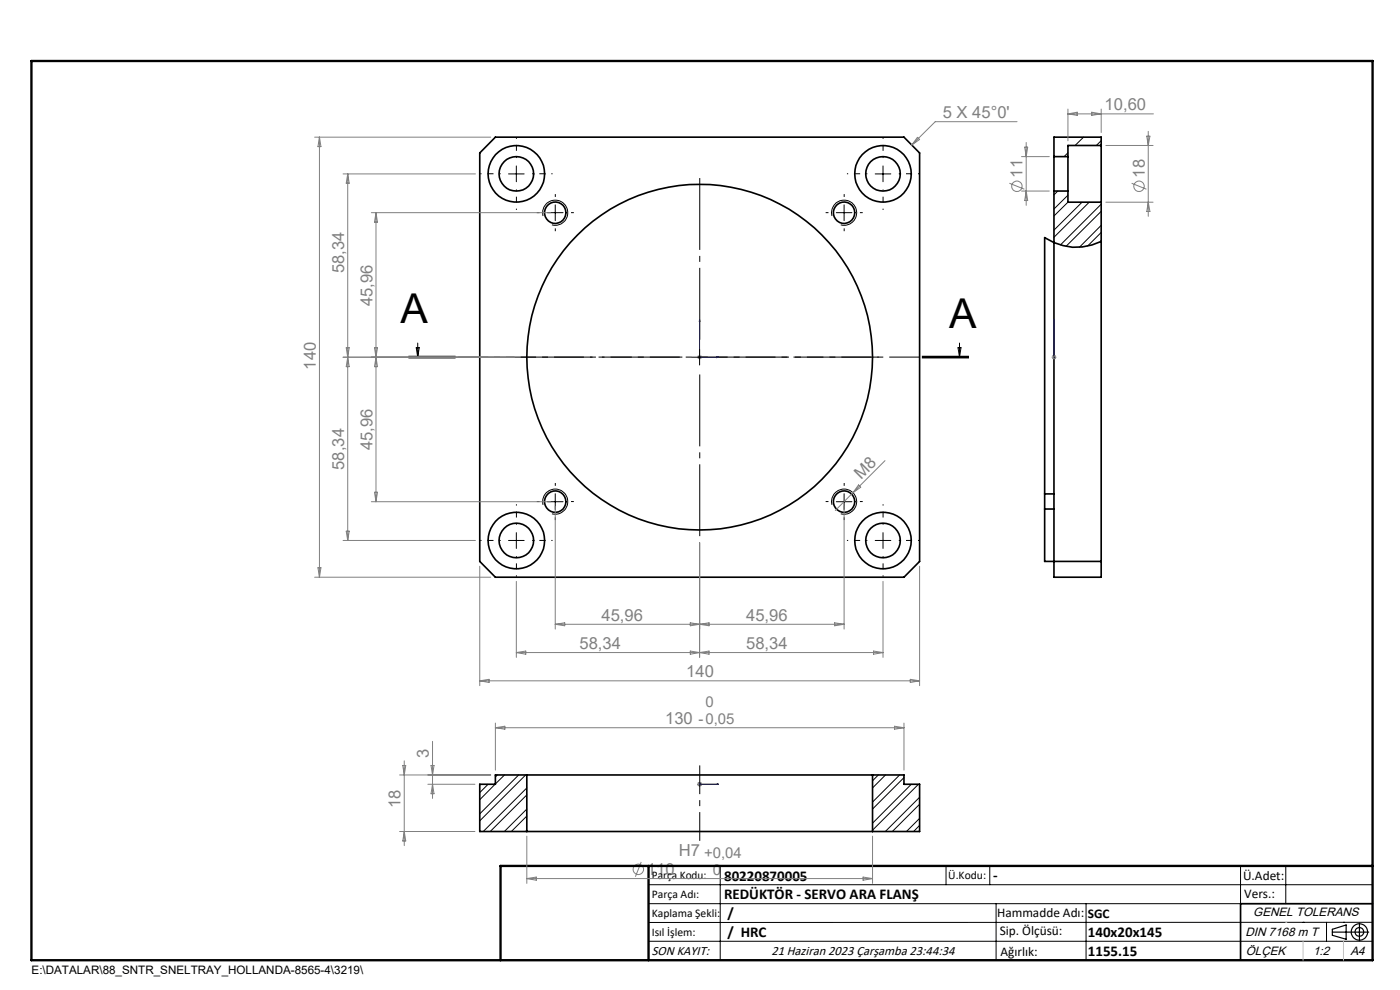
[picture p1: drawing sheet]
<svg xmlns="http://www.w3.org/2000/svg" width="297mm" height="210mm" viewBox="0 0 297 210" stroke-linecap="round" stroke-linejoin="round" font-family="sans-serif">
<g fill="none" stroke="#000" stroke-width=".35">
<path d="M105.1 29.1h86.7l3.3 3.3v86.7l-3.3 3.3h-86.7l-3.3-3.3v-86.7zM223.6 33.2v7.3M223.6 33.2h3M226.6 33.2v7.3M233.6 30.9v12M233.6 30.9v-1.8h-10v4.1M233.6 30.9h-7v2.3M223.6 40.5v81.9h10v-79.5M223.6 40.5h3M226.6 40.5v2.4h7M233.6 51.2a11.8 11.8 0 0 1-12-.8v54.4M221.6 104.8v3.2"/>
<path d="M221.6 108v11.1h12M221.6 104.8h2M221.6 108h2M111.8 176.4h73.3M111.8 164.4h73.3M111.8 164.4h-6.7v2h-3.3v10h10M111.8 164.4v12M185.1 164.4h6.7v2h3.3v10h-10M185.1 164.4v12M291.2 191.7h-28v12"/>
<circle cx="109.5" cy="36.9" r="6"/>
<circle cx="109.5" cy="36.9" r="3.7"/>
<circle cx="187.3" cy="36.9" r="6"/>
<circle cx="187.3" cy="36.9" r="3.7"/>
<circle cx="117.8" cy="45.1" r="2.27"/>
<circle cx="179.1" cy="45.1" r="2.27"/>
<circle cx="148.4" cy="75.8" r="36.7"/>
<circle cx="109.5" cy="114.7" r="3.7"/>
<circle cx="109.5" cy="114.7" r="6"/>
<circle cx="117.8" cy="106.4" r="2.27"/>
<circle cx="179.1" cy="106.4" r="2.27"/>
<circle cx="187.3" cy="114.7" r="3.7"/>
<circle cx="187.3" cy="114.7" r="6"/>
</g>
<g fill="none" stroke="#000" stroke-width=".21">
<path d="M107.9 36.9h3.3M109.5 35.2v3.4M185.7 36.9h3.3M187.3 35.2v3.4M226.6 32.4l-.9 .8M229.9 29.1l-1.8 1.8M233.6 29.8l-1 1.1M115.2 45.8a2.66 2.66 0 0 1 2.3-3.3 2.66 2.66 0 0 1 2.9 2.9 2.66 2.66 0 0 1-3.3 2.3M116.1 45.1h3.4M117.8 43.5v3.3M176.5 45.8a2.66 2.66 0 0 1 2.3-3.3 2.66 2.66 0 0 1 2.9 2.9 2.66 2.66 0 0 1-3.3 2.3M177.4 45.1h3.3"/>
<path d="M179.1 43.5v3.3M224.4 40.5l-.8 .8M226.6 41.4l-3 2.9M226.6 42.9l-3 2.9M229.6 42.9l-6 5.9M231.1 42.9l-7.5 7.4M233.6 43.3l-8.6 8.7M233.6 47.8l-4.6 4.6M233.6 44.8l-7.4 7.4M233.6 49.3l-2.9 2.9M86.6 75.7h10M86.6 75.9h10"/>
<path d="M86.6 75.6h10M88.3 73.8h.6l-.3 2zM88.6 72.8v3M146.8 75.8h3.3M148.4 74.1v3.3M195.6 75.6h10zM195.6 75.7h10M195.6 75.9h10M203.2 73.8h.7l-.3 2zM203.6 72.8v3M107.9 114.6h3.3M109.5 113v3.3"/>
<path d="M115.2 107.1a2.67 2.67 0 0 1 2.4-3.3 2.67 2.67 0 0 1 2.9 2.9 2.67 2.67 0 0 1-3.4 2.3M116.1 106.4h3.4M117.8 104.7v3.4M176.5 107.1a2.67 2.67 0 0 1 2.4-3.3 2.67 2.67 0 0 1 2.8 2.9 2.67 2.67 0 0 1-3.3 2.3M177.4 106.4h3.3M179.1 104.7v3.4M185.7 114.6h3.3M187.3 113v3.3M103.5 166.4l-1.7 1.7M105 166.4l-3.2 3.2M105.5 164.4l-.4 .4M107 164.4l-1.9 1.9"/>
<path d="M110 164.4l-8.2 8.2M111.5 164.4l-9.7 9.7M111.8 167.1l-9.3 9.3M111.8 171.6l-4.8 4.8M111.8 176.1l-.3 .3M111.8 168.6l-7.8 7.8M111.8 173.1l-3.3 3.3M186.3 164.4l-1.2 1.2M187.9 164.4l-2.8 2.7M190.9 164.4l-5.8 5.7M191.8 165l-6.7 6.6M193.3 166.4l-8.2 8.2"/>
<path d="M194.8 166.4l-9.7 9.7M195.1 169.1l-7.3 7.3M195.1 173.6l-2.8 2.8M195.1 170.6l-5.8 5.8M195.1 175.1l-1.3 1.3M137.6 187.7h153.6M137.6 191.7h153.6M137.6 199.7h153.6M152.8 183.7v20M200.7 183.7v4M210 183.7v4M211.3 191.7v12"/>
<path d="M230.4 191.7v12M263.2 183.7v20M272.8 183.7v8M276.4 195.6h.1M281.4 195.6v4.1M285 195.6h.1M291.2 195.6l-153.6 .1"/>
</g>
<g fill="none" stroke="#808080" stroke-width=".21">
<path d="M66.7 29.1h37.4M67.8 29.1v93.3M67.8 29.1l.3 2h-.6zM72.8 36.9h28.1M73.8 36.9v77.7M73.8 36.9l.3 2h-.7zM194.6 29.1l.5 .5-1.7 1.2zM214.1 38.9l3.2 1.2M215.8 25.8h-17.4l-5 5M216.7 33.2h5.9M217.4 31.2h.6l-.3 2zM217.7 30.2v13.4"/>
<path d="M226.6 23.1v6.8M226.6 24.2h18.1M226.6 24.2l1.9-.4v.7zM231.6 23.8l2 .4-2 .3zM233.6 23.1v5M234.6 30.9h10M240.1 38.9l3.1 1.2M243.3 28.9h.6l-.3 2zM243.6 27.9v18M78.8 45.1h38M79.8 45.1v61.3M79.8 45.1l.3 2h-.7z"/>
<path d="M216.7 40.5h5.9M217.7 40.5l.3 2h-.6zM234.6 42.9h10M243.6 42.9l.3 2h-.6zM72.8 75.8h36.3M73.4 73.8h.7l-.7 4h.7zM79.4 73.8l.7 4h-.7l.7-4zM147.9 75.8h1M148.1 75.4l.7 .7M148.4 75.3v1M148.8 75.4l-.7 .7M223.1 75.8h1"/>
<path d="M223.2 75.4l.8 .7M223.6 75.3v1M224 75.4l-.8 .7M187.7 97.7l-6.8 6.8M72.8 114.6h28.1M73.4 112.7h.7l-.3 1.9zM78.8 106.4h38M79.4 104.4h.7l-.3 2zM117.8 107.4v26M148.4 115.1v24.3M179.1 107.4v26M180.9 104.5l-3.7 3.8"/>
<path d="M182.1 102.9l.5 .5-1.7 1.1zM66.7 122.4h37.4M67.5 120.4h.6l-.3 2zM101.8 120.1v25.3M109.5 123.3v16.1M109.5 138.4h77.8M109.5 138.4l2-.3v.7zM117.8 132.4h61.3M117.8 132.4l2-.3v.6zM146.4 132.1v.6l4-.6v.6zM146.4 138.1l2 .3-2 .4zM148.4 138.4l2-.3v.7z"/>
<path d="M177.1 132.1l2 .3-2 .3zM185.3 138.1l2 .3-2 .4zM187.3 123.3v16.1M195.1 120.1v25.3M91.8 157.3v12.1M101.8 144.4h93.3M101.8 144.4l2-.3v.7zM105.1 153.4v10M105.1 154.4h86.7M105.1 154.4l2-.4v.7zM189.8 154l2 .4-2 .3zM191.8 153.4v10"/>
<path d="M193.1 144.1l2 .3-2 .4zM84.8 164.4h19.3M84.8 176.4h16M85.4 162.4h.7l-.3 2zM85.8 161.4v18M85.8 176.4l.3 2h-.7zM90.8 166.4h10M91.4 162.4h.7l-.3 2zM91.8 166.4l.3 2h-.7zM111.8 177.4v10M147.9 166.4h1M148.1 166l.7 .7"/>
<path d="M148.4 165.9v1M148.8 166l-.7 .7M185.1 177.4v10M111.8 186.4h73.3M111.8 186.4l2-.4v.7zM136 182.8l-1.2 3.2M183.1 186l2 .4-2 .3z"/>
<circle cx="215.7" cy="39.5" r="1.11"/>
<circle cx="241.6" cy="39.5" r="1.1"/>
<circle cx="135.4" cy="184.4" r="1.1"/>
</g>
<g fill="none" stroke="#000" stroke-width=".25">
<path d="M282.6 197.7h7.8M282.6 197.1l3-.9v3l-3-.8zM288.4 195.8v3.8M106.2 203.7h185"/>
<circle cx="288.4" cy="197.7" r="1.74"/>
<circle cx="288.4" cy="197.7" r=".93"/>
</g>
<path d="M148.4 67.8l.1 .4h-.2zM148.4 67.8v8h4M152 75.7l.4 .1-.4 .1zM223.6 75.7v.2zM223.6 67.8v.4v-.4M223.6 75.8h.1M223.6 67.8v8M148.3 166.4h.2zM148.4 166.4h.1M148.4 166.4h4M152.4 166.4h-.4h.4" fill="none" stroke="#00f" stroke-width=".21"/>
<path d="M145.1 75.7h-35M148.4 72.4v-35M148.4 79.1v35M151.8 75.7h35" fill="none" stroke="#000" stroke-width=".21" stroke-dasharray="15.2 1.3 1.3 1.3" stroke-dashoffset="-.4" stroke-linecap="butt"/>
<g fill="none" stroke="#000" stroke-width=".21" stroke-dasharray="15.2 1.3 1.3 1.3" stroke-dashoffset="15" stroke-linecap="butt">
<path d="M106.2 36.9h-4.3M109.6 33.5v-4.3M112.9 36.9h4.3M184 36.9h-4.3M187.3 33.5v-4.3M190.7 36.9h4.3M109.6 40.2v4.3M187.3 40.2v4.3M106.2 114.6h-4.3M109.6 111.3v-4.3M109.6 118v4.3M112.9 114.6h4.3"/>
<path d="M184 114.6h-4.3M187.3 111.3v-4.3M187.3 118v4.3M190.7 114.6h4.3"/>
</g>
<g fill="none" stroke="#000" stroke-width=".21" stroke-dasharray="15.2 1.3 1.3 1.3" stroke-linecap="butt">
<path d="M114.5 45.1h-.6M117.8 41.8v-.6M117.8 48.4v.6M121.1 45.1h.6M175.8 45.1h-.6M179.1 41.8v-.6M179.1 48.4v.6M182.4 45.1h.6M114.5 106.4h-.6M117.8 103.1v-.6M117.8 109.7v.6M121.1 106.4h.6"/>
<path d="M175.8 106.4h-.6M179.1 103.1v-.6M179.1 109.7v.6M182.4 106.4h.6"/>
</g>
<path d="M148.4 162.4v16" fill="none" stroke="#000" stroke-width=".21" stroke-dasharray="15.2 1.3 1.3 1.3" stroke-dashoffset="9.1" stroke-linecap="butt"/>
<path d="M86.6 75.7h119" fill="none" stroke="#000" stroke-width=".21" stroke-dasharray="6.3 1.3 1.3 1.3" stroke-dashoffset="-.4" stroke-linecap="butt"/>
<path d="M6.7 12.9h284.5v190.8h-284.5zM137.6 183.7v20M291.2 183.7h-185v20" fill="none" stroke="#000" stroke-width=".5"/>
<path d="M276.4 199.7v4M285 199.7v4" fill="none" stroke="#c0c0c0" stroke-width=".21"/>
<path d="M272.8 195.6h.1" fill="none" stroke="#c0c0c0" stroke-width=".25"/>
<g fill="#00f">
<path d="M152 75.7l.4 .1-.4 .1zM148.4 67.8l.1 .4h-.2z"/>
<path d="M223.6 75.7v.2zM223.6 67.8v.4z"/>
<path d="M152 166.4h.4zM148.3 166.4h.2zM152 166.4h.4zM148.3 166.4h.2z"/>
</g>
<g font-size="8.7">
<text x="85" y="68.4">A</text>
<text x="201.3" y="69.6">A</text>
</g>
<g font-size="3.5" fill="#808080">
<text x="234.3" y="23.3">10,60</text>
<text x="200" y="25">5 X 45°0'</text>
<text x="216.9" y="37.7" transform="rotate(-90 216.9 37.7)">11</text>
<text x="242.8" y="37.7" transform="rotate(-90 242.8 37.7)">18</text>
<text x="73" y="57.9" transform="rotate(-90 73 57.9)">58,34</text>
<text x="79" y="65" transform="rotate(-90 79 65)">45,96</text>
<text x="67" y="78.4" transform="rotate(-90 67 78.4)">140</text>
<text x="79" y="95.5" transform="rotate(-90 79 95.5)">45,96</text>
<text x="73" y="99.7" transform="rotate(-90 73 99.7)">58,34</text>
<text x="182.7" y="101.7" transform="rotate(-45 182.7 101.7)">M8</text>
<text x="127.6" y="131.6">45,96</text>
<text x="158.3" y="131.6">45,96</text>
<text x="122.9" y="137.6">58,34</text>
<text x="158.3" y="137.6">58,34</text>
<text x="145.6" y="143.6">140</text>
<text x="141.1" y="153.6">130 -0,05</text>
<text x="91" y="160.8" transform="rotate(-90 91 160.8)">3</text>
<text x="85" y="171.5" transform="rotate(-90 85 171.5)">18</text>
<text x="137.3" y="185.6">110</text>
<text x="144" y="181.6">H7 +0,04</text>
</g>
<g font-size="3.2" fill="#808080">
<text x="149.6" y="150">0</text>
<text x="151.2" y="185.5">0</text>
</g>
<g font-size="3.2">
<text x="153.6" y="186.8">80220870005</text>
<text x="153.6" y="190.8">REDÜKTÖR - SERVO ARA FLANŞ</text>
<text x="210.7" y="186.6">-</text>
<text x="154.3" y="194.8">/</text>
<text x="154.3" y="198.8">/ HRC</text>
<text x="230.8" y="198.7">140x20x145</text>
<text x="230.8" y="202.8">1155.15</text>
</g>
<g font-size="2.8">
<text x="263.7" y="186.7">Ü.Adet:</text>
<text x="263.9" y="190.5">Vers.:</text>
<text x="211.5" y="194.5">Hammadde Adı:</text>
<text x="230.8" y="194.7">SGC</text>
<text x="138.3" y="202.6">SON KAYIT:</text>
<text x="163.6" y="202.6">21 Haziran 2023 Çarşamba 23:44:34</text>
<text x="212.1" y="198.4">Sip. Ölçüsü:</text>
<text x="212.2" y="202.7">Ağırlık:</text>
</g>
<g font-size="2.6">
<text x="265.9" y="194.4">GENEL TOLERANS</text>
<text x="264.2" y="198.5">DIN 7168 m T</text>
<text x="264.3" y="202.6">ÖLÇEK</text>
<text x="278.5" y="202.6">1:2</text>
<text x="286.5" y="202.6">A4</text>
</g>
<g font-size="2.5">
<text x="138.3" y="186.4">Parça Kodu:</text>
<text x="138.3" y="190.5">Parça Adı:</text>
<text x="201.2" y="186.5">Ü.Kodu:</text>
<text x="138.3" y="194.5">Kaplama Şekli:</text>
<text x="138.3" y="198.6">Isıl İşlem:</text>
<text x="6.7" y="206.7">E:\DATALAR\88_SNTR_SNELTRAY_HOLLANDA-8565-4\3219\</text>
</g>
</svg>
